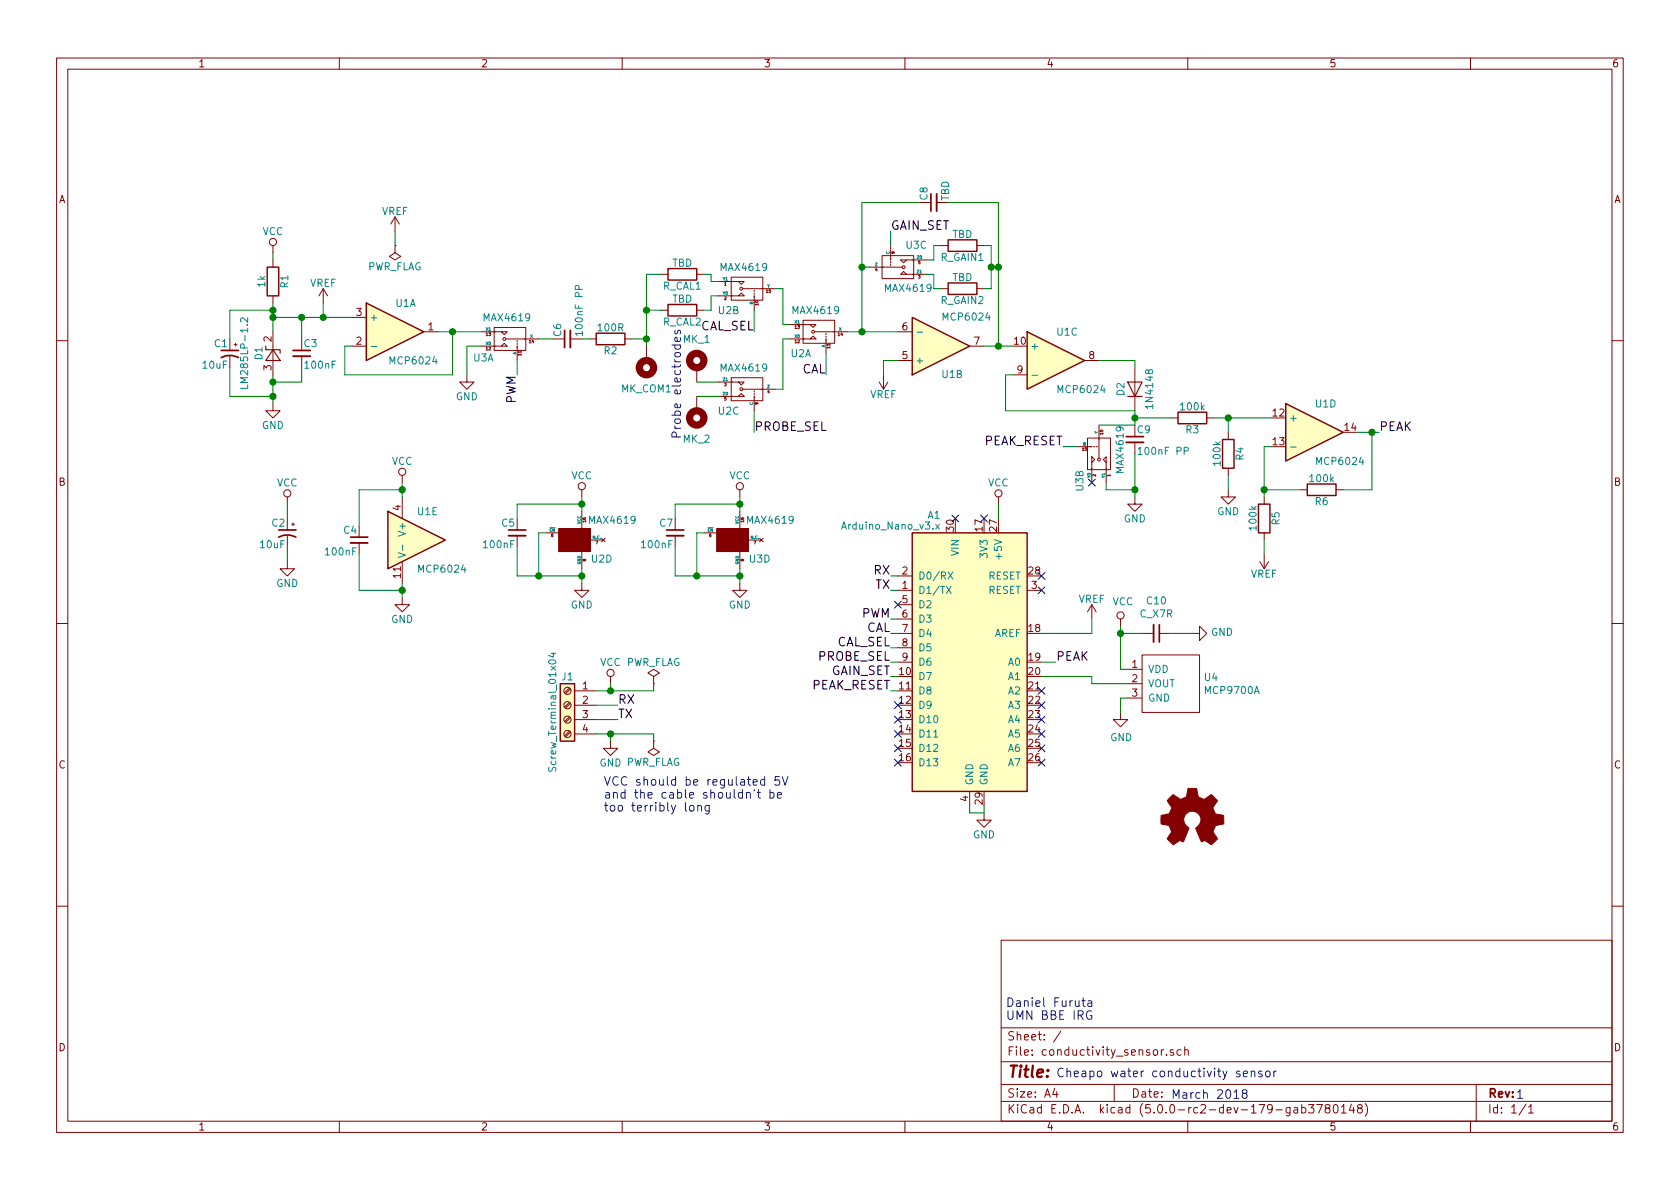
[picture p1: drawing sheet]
EESchema Schematic File Version 4
LIBS:conductivity_sensor-cache
EELAYER 26 0
EELAYER END
$Descr A4 11693 8268
encoding utf-8
Sheet 1 1
Title ""
Date ""
Rev ""
Comp ""
Comment1 ""
Comment2 ""
Comment3 ""
Comment4 ""
$EndDescr
$Comp
L ic:MCP6024 U1
U 1 1
P 2750 2300
F 0 "U1" H 2750 2500 50  0000 L CNN
F 1 "MCP6024" H 2700 2100 50  0000 L CNN
F 2 "actives:DIP-14" H 2700 2400 50  0001 C CNN
F 3 "" H 2800 2500 50  0001 C CNN
	1    2750 2300
	1    0    0    -1  
$EndComp
$Comp
L ic:MCP6024 U1
U 2 1
P 6550 2400
F 0 "U1" H 6550 2600 50  0000 L CNN
F 1 "MCP6024" H 6550 2200 50  0000 L CNN
F 2 "actives:DIP-14" H 6500 2500 50  0001 C CNN
F 3 "" H 6600 2600 50  0001 C CNN
	2    6550 2400
	1    0    0    1   
$EndComp
$Comp
L ic:MCP6024 U1
U 3 1
P 7350 2500
F 0 "U1" H 7350 2700 50  0000 L CNN
F 1 "MCP6024" H 7350 2300 50  0000 L CNN
F 2 "actives:DIP-14" H 7300 2600 50  0001 C CNN
F 3 "" H 7400 2700 50  0001 C CNN
	3    7350 2500
	1    0    0    -1  
$EndComp
$Comp
L ic:MCP6024 U1
U 4 1
P 9150 3000
F 0 "U1" H 9150 3200 50  0000 L CNN
F 1 "MCP6024" H 9150 2800 50  0000 L CNN
F 2 "actives:DIP-14" H 9100 3100 50  0001 C CNN
F 3 "" H 9200 3200 50  0001 C CNN
	4    9150 3000
	1    0    0    -1  
$EndComp
$Comp
L ic:MCP6024 U1
U 5 1
P 2900 3750
F 0 "U1" H 2900 3950 50  0000 L CNN
F 1 "MCP6024" H 2900 3550 50  0000 L CNN
F 2 "actives:DIP-14" H 2850 3850 50  0001 C CNN
F 3 "" H 2950 3950 50  0001 C CNN
	5    2900 3750
	1    0    0    -1  
$EndComp
$Comp
L passives:R_0.25W R_GAIN2
U 1 1
P 6700 2000
F 0 "R_GAIN2" V 6780 2000 50  0000 C CNN
F 1 "TBD" V 6620 2000 50  0000 C CNN
F 2 "passives:R_TH_0.25W_400mil" V 6630 2000 50  0001 C CNN
F 3 "" H 6700 2000 50  0001 C CNN
	1    6700 2000
	0    1    1    0   
$EndComp
$Comp
L passives:1N4148 D2
U 1 1
P 7900 2700
F 0 "D2" H 7900 2800 50  0000 C CNN
F 1 "1N4148" H 7900 2600 50  0000 C CNN
F 2 "passives:DO-35" H 7900 2525 50  0001 C CNN
F 3 "" H 7900 2700 50  0001 C CNN
	1    7900 2700
	0    -1   -1   0   
$EndComp
$Comp
L passives:R_0.25W R3
U 1 1
P 8300 2900
F 0 "R3" V 8380 2900 50  0000 C CNN
F 1 "100k" V 8220 2900 50  0000 C CNN
F 2 "passives:R_TH_0.25W_400mil" V 8230 2900 50  0001 C CNN
F 3 "" H 8300 2900 50  0001 C CNN
	1    8300 2900
	0    1    1    0   
$EndComp
$Comp
L passives:R_0.25W R4
U 1 1
P 8550 3150
F 0 "R4" V 8630 3150 50  0000 C CNN
F 1 "100k" V 8470 3150 50  0000 C CNN
F 2 "passives:R_TH_0.25W_400mil" V 8480 3150 50  0001 C CNN
F 3 "" H 8550 3150 50  0001 C CNN
	1    8550 3150
	1    0    0    -1  
$EndComp
$Comp
L passives:R_0.25W R6
U 1 1
P 9200 3400
F 0 "R6" V 9280 3400 50  0000 C CNN
F 1 "100k" V 9120 3400 50  0000 C CNN
F 2 "passives:R_TH_0.25W_400mil" V 9130 3400 50  0001 C CNN
F 3 "" H 9200 3400 50  0001 C CNN
	1    9200 3400
	0    1    1    0   
$EndComp
$Comp
L passives:R_0.25W R5
U 1 1
P 8800 3600
F 0 "R5" V 8880 3600 50  0000 C CNN
F 1 "100k" V 8720 3600 50  0000 C CNN
F 2 "passives:R_TH_0.25W_400mil" V 8730 3600 50  0001 C CNN
F 3 "" H 8800 3600 50  0001 C CNN
	1    8800 3600
	1    0    0    -1  
$EndComp
$Comp
L power1:GND #PWR01
U 1 1
P 8550 3400
F 0 "#PWR01" H 8550 3150 50  0001 C CNN
F 1 "GND" H 8550 3250 50  0000 C CNN
F 2 "" H 8550 3400 50  0001 C CNN
F 3 "" H 8550 3400 50  0001 C CNN
	1    8550 3400
	1    0    0    -1  
$EndComp
$Comp
L power1:GND #PWR02
U 1 1
P 7900 3450
F 0 "#PWR02" H 7900 3200 50  0001 C CNN
F 1 "GND" H 7900 3300 50  0000 C CNN
F 2 "" H 7900 3450 50  0001 C CNN
F 3 "" H 7900 3450 50  0001 C CNN
	1    7900 3450
	1    0    0    -1  
$EndComp
$Comp
L power1:VREF #PWR03
U 1 1
P 8800 3850
F 0 "#PWR03" H 8800 3700 50  0001 C CNN
F 1 "VREF" H 8800 3990 50  0000 C CNN
F 2 "" H 8800 3850 50  0001 C CNN
F 3 "" H 8800 3850 50  0001 C CNN
	1    8800 3850
	-1   0    0    1   
$EndComp
$Comp
L ic:MAX4619 U3
U 1 1
P 3550 2350
F 0 "U3" H 3660 2220 50  0000 L CNN
F 1 "MAX4619" H 3400 2500 50  0000 L CNN
F 2 "actives:DIP-16" H 3550 2350 60  0001 C CNN
F 3 "" H 3550 2350 60  0001 C CNN
	1    3550 2350
	-1   0    0    -1  
$EndComp
$Comp
L ic:MAX4619 U3
U 2 1
P 7650 3150
F 0 "U3" H 7760 3020 50  0000 L CNN
F 1 "MAX4619" H 7450 3300 50  0000 L CNN
F 2 "actives:DIP-16" H 7650 3150 60  0001 C CNN
F 3 "" H 7650 3150 60  0001 C CNN
	2    7650 3150
	0    1    1    0   
$EndComp
$Comp
L ic:MAX4619 U3
U 3 1
P 6250 1850
F 0 "U3" H 6300 1700 50  0000 L CNN
F 1 "MAX4619" H 6150 2000 50  0000 L CNN
F 2 "actives:DIP-16" H 6250 1850 60  0001 C CNN
F 3 "" H 6250 1850 60  0001 C CNN
	3    6250 1850
	1    0    0    1   
$EndComp
$Comp
L ic:MAX4619 U3
U 4 1
P 5100 3750
F 0 "U3" H 5210 3620 50  0000 L CNN
F 1 "MAX4619" H 5190 3890 50  0000 L CNN
F 2 "actives:DIP-16" H 5100 3750 60  0001 C CNN
F 3 "" H 5100 3750 60  0001 C CNN
	4    5100 3750
	1    0    0    -1  
$EndComp
$Comp
L passives:R_0.25W R_GAIN1
U 1 1
P 6700 1700
F 0 "R_GAIN1" V 6780 1700 50  0000 C CNN
F 1 "TBD" V 6620 1700 50  0000 C CNN
F 2 "passives:R_TH_0.25W_400mil" V 6630 1700 50  0001 C CNN
F 3 "" H 6700 1700 50  0001 C CNN
	1    6700 1700
	0    1    1    0   
$EndComp
NoConn ~ 7600 3350
$Comp
L ic:LM285LP-1.2 D1
U 1 1
P 1900 2450
F 0 "D1" H 1900 2550 50  0000 C CNN
F 1 "LM285LP-1.2" H 1900 2650 50  0000 C CNN
F 2 "actives:TO-92" H 1900 2250 50  0001 C CIN
F 3 "" H 1900 2450 50  0000 C CNN
	1    1900 2450
	0    -1   -1   0   
$EndComp
$Comp
L passives:R_0.25W R1
U 1 1
P 1900 1950
F 0 "R1" V 1980 1950 50  0000 C CNN
F 1 "1k" V 1820 1950 50  0000 C CNN
F 2 "passives:R_TH_0.25W_400mil" V 1830 1950 50  0001 C CNN
F 3 "" H 1900 1950 50  0001 C CNN
	1    1900 1950
	1    0    0    -1  
$EndComp
$Comp
L power1:GND #PWR04
U 1 1
P 1900 2800
F 0 "#PWR04" H 1900 2550 50  0001 C CNN
F 1 "GND" H 1900 2650 50  0000 C CNN
F 2 "" H 1900 2800 50  0001 C CNN
F 3 "" H 1900 2800 50  0001 C CNN
	1    1900 2800
	1    0    0    -1  
$EndComp
$Comp
L power1:VCC #PWR05
U 1 1
P 1900 1750
F 0 "#PWR05" H 1900 1600 50  0001 C CNN
F 1 "VCC" H 1900 1900 50  0000 C CNN
F 2 "" H 1900 1750 50  0001 C CNN
F 3 "" H 1900 1750 50  0001 C CNN
	1    1900 1750
	1    0    0    -1  
$EndComp
$Comp
L power1:GND #PWR06
U 1 1
P 3250 2600
F 0 "#PWR06" H 3250 2350 50  0001 C CNN
F 1 "GND" H 3250 2450 50  0000 C CNN
F 2 "" H 3250 2600 50  0001 C CNN
F 3 "" H 3250 2600 50  0001 C CNN
	1    3250 2600
	1    0    0    -1  
$EndComp
$Comp
L power1:VREF #PWR07
U 1 1
P 2250 2100
F 0 "#PWR07" H 2250 1950 50  0001 C CNN
F 1 "VREF" H 2250 2240 50  0000 C CNN
F 2 "" H 2250 2100 50  0001 C CNN
F 3 "" H 2250 2100 50  0001 C CNN
	1    2250 2100
	1    0    0    -1  
$EndComp
$Comp
L passives:R_0.25W R2
U 1 1
P 4250 2350
F 0 "R2" V 4330 2350 50  0000 C CNN
F 1 "100R" V 4170 2350 50  0000 C CNN
F 2 "passives:R_TH_0.25W_400mil" V 4180 2350 50  0001 C CNN
F 3 "" H 4250 2350 50  0001 C CNN
	1    4250 2350
	0    1    1    0   
$EndComp
$Comp
L ic:MAX4619 U2
U 1 1
P 5700 2300
F 0 "U2" H 5750 2150 50  0000 L CNN
F 1 "MAX4619" H 5550 2450 50  0000 L CNN
F 2 "actives:DIP-16" H 5700 2300 60  0001 C CNN
F 3 "" H 5700 2300 60  0001 C CNN
	1    5700 2300
	-1   0    0    -1  
$EndComp
$Comp
L ic:MAX4619 U2
U 2 1
P 5200 2000
F 0 "U2" H 5250 1850 50  0000 L CNN
F 1 "MAX4619" H 5050 2150 50  0000 L CNN
F 2 "actives:DIP-16" H 5200 2000 60  0001 C CNN
F 3 "" H 5200 2000 60  0001 C CNN
	2    5200 2000
	-1   0    0    -1  
$EndComp
$Comp
L ic:MAX4619 U2
U 3 1
P 5200 2700
F 0 "U2" H 5250 2550 50  0000 L CNN
F 1 "MAX4619" H 5050 2850 50  0000 L CNN
F 2 "actives:DIP-16" H 5200 2700 60  0001 C CNN
F 3 "" H 5200 2700 60  0001 C CNN
	3    5200 2700
	-1   0    0    -1  
$EndComp
$Comp
L passives:C_C0G C8
U 1 1
P 6500 1400
F 0 "C8" H 6510 1470 50  0000 L CNN
F 1 "TBD" H 6510 1320 50  0000 L CNN
F 2 "passives:C_TH_CERAMIC_RADIAL_100mil" H 6500 1400 50  0001 C CNN
F 3 "" H 6500 1400 50  0001 C CNN
	1    6500 1400
	0    -1   -1   0   
$EndComp
Text Label 6200 1600 0    60   ~ 0
GAIN_SET
$Comp
L passives:R_0.25W R_CAL1
U 1 1
P 4750 1900
F 0 "R_CAL1" V 4830 1900 50  0000 C CNN
F 1 "TBD" V 4670 1900 50  0000 C CNN
F 2 "passives:R_TH_0.25W_400mil" V 4680 1900 50  0001 C CNN
F 3 "" H 4750 1900 50  0001 C CNN
	1    4750 1900
	0    1    1    0   
$EndComp
$Comp
L passives:R_0.25W R_CAL2
U 1 1
P 4750 2150
F 0 "R_CAL2" V 4830 2150 50  0000 C CNN
F 1 "TBD" V 4670 2150 50  0000 C CNN
F 2 "passives:R_TH_0.25W_400mil" V 4680 2150 50  0001 C CNN
F 3 "" H 4750 2150 50  0001 C CNN
	1    4750 2150
	0    1    1    0   
$EndComp
Text Label 7400 3100 2    60   ~ 0
PEAK_RESET
$Comp
L power1:VREF #PWR08
U 1 1
P 6150 2600
F 0 "#PWR08" H 6150 2450 50  0001 C CNN
F 1 "VREF" H 6150 2740 50  0000 C CNN
F 2 "" H 6150 2600 50  0001 C CNN
F 3 "" H 6150 2600 50  0001 C CNN
	1    6150 2600
	-1   0    0    1   
$EndComp
$Comp
L passives:C_polarized C1
U 1 1
P 1600 2450
F 0 "C1" H 1610 2520 50  0000 L CNN
F 1 "10uF" H 1610 2370 50  0000 L CNN
F 2 "passives:CP_TH_RADIAL_D5.0mm_P2.00mm" H 1600 2450 50  0001 C CNN
F 3 "" H 1600 2450 50  0001 C CNN
	1    1600 2450
	-1   0    0    -1  
$EndComp
$Comp
L passives:C_FILM C9
U 1 1
P 7900 3050
F 0 "C9" H 7910 3120 50  0000 L CNN
F 1 "100nF PP" H 7910 2970 50  0000 L CNN
F 2 "passives:C_FILM_L10.3mm_W5.0mm_P7.50mm" H 7900 3050 50  0001 C CNN
F 3 "" H 7900 3050 50  0001 C CNN
	1    7900 3050
	1    0    0    -1  
$EndComp
$Comp
L passives:C_FILM C6
U 1 1
P 3950 2350
F 0 "C6" H 3960 2420 50  0000 L CNN
F 1 "100nF PP" H 3960 2270 50  0000 L CNN
F 2 "passives:C_FILM_L10.3mm_W5.0mm_P7.50mm" H 3950 2350 50  0001 C CNN
F 3 "" H 3950 2350 50  0001 C CNN
	1    3950 2350
	0    -1   -1   0   
$EndComp
$Comp
L passives:C_X7R C3
U 1 1
P 2100 2450
F 0 "C3" H 2110 2520 50  0000 L CNN
F 1 "100nF" H 2110 2370 50  0000 L CNN
F 2 "passives:C_TH_CERAMIC_RADIAL_100mil" H 2100 2450 50  0001 C CNN
F 3 "" H 2100 2450 50  0001 C CNN
	1    2100 2450
	1    0    0    -1  
$EndComp
$Comp
L connectors:Mounting_Hole_PAD MK_COM1
U 1 1
P 4500 2500
F 0 "MK_COM1" H 4500 2700 50  0000 C CNN
F 1 "Mounting_Hole_PAD" H 4500 2675 50  0001 C CNN
F 2 "connectors:4-40 screw terminal keystone 7774" H 4500 2500 50  0001 C CNN
F 3 "" H 4500 2500 50  0001 C CNN
	1    4500 2500
	-1   0    0    1   
$EndComp
$Comp
L connectors:Mounting_Hole_PAD MK_1
U 1 1
P 4850 2550
F 0 "MK_1" H 4850 2750 50  0000 C CNN
F 1 "Mounting_Hole_PAD" H 4850 2725 50  0001 C CNN
F 2 "connectors:4-40 screw terminal keystone 7774" H 4850 2550 50  0001 C CNN
F 3 "" H 4850 2550 50  0001 C CNN
	1    4850 2550
	1    0    0    -1  
$EndComp
$Comp
L connectors:Mounting_Hole_PAD MK_2
U 1 1
P 4850 2850
F 0 "MK_2" H 4850 3050 50  0000 C CNN
F 1 "Mounting_Hole_PAD" H 4850 3025 50  0001 C CNN
F 2 "connectors:4-40 screw terminal keystone 7774" H 4850 2850 50  0001 C CNN
F 3 "" H 4850 2850 50  0001 C CNN
	1    4850 2850
	-1   0    0    1   
$EndComp
Wire Wire Line
	6550 1700 6500 1700
Wire Wire Line
	6500 1700 6500 1800
Wire Wire Line
	6500 1800 6450 1800
Wire Wire Line
	6550 2000 6500 2000
Wire Wire Line
	6500 2000 6500 1900
Wire Wire Line
	6500 1900 6450 1900
Wire Wire Line
	6850 1700 6900 1700
Wire Wire Line
	6900 1700 6900 1850
Wire Wire Line
	6900 2000 6850 2000
Wire Wire Line
	6900 1850 6950 1850
Wire Wire Line
	6950 1400 6950 1850
Wire Wire Line
	6850 2400 6950 2400
Connection ~ 6900 1850
Connection ~ 6950 2400
Wire Wire Line
	7650 2500 7900 2500
Wire Wire Line
	7900 2500 7900 2550
Wire Wire Line
	7900 2850 7900 2900
Wire Wire Line
	7000 2600 7050 2600
Wire Wire Line
	7000 2600 7000 2850
Wire Wire Line
	7000 2850 7900 2850
Wire Wire Line
	8150 2900 7900 2900
Connection ~ 7900 2900
Wire Wire Line
	8450 2900 8550 2900
Wire Wire Line
	8550 3000 8550 2900
Connection ~ 8550 2900
Wire Wire Line
	8550 3300 8550 3400
Wire Wire Line
	8800 3450 8800 3400
Wire Wire Line
	8800 3100 8850 3100
Wire Wire Line
	8800 3750 8800 3850
Wire Wire Line
	9050 3400 8800 3400
Connection ~ 8800 3400
Wire Wire Line
	9350 3400 9550 3400
Wire Wire Line
	9550 3400 9550 3000
Wire Wire Line
	9450 3000 9550 3000
Wire Wire Line
	7900 3150 7900 3400
Wire Wire Line
	7900 2950 7650 2950
Wire Wire Line
	7700 3350 7700 3400
Wire Wire Line
	7700 3400 7900 3400
Connection ~ 7900 3400
Wire Wire Line
	2450 2400 2400 2400
Wire Wire Line
	2400 2400 2400 2600
Wire Wire Line
	2450 2200 2250 2200
Wire Wire Line
	1900 2100 1900 2150
Connection ~ 1900 2200
Wire Wire Line
	2100 2350 2100 2200
Connection ~ 2100 2200
Wire Wire Line
	1900 2600 1900 2650
Wire Wire Line
	2100 2550 2100 2650
Wire Wire Line
	2100 2650 1900 2650
Connection ~ 1900 2650
Wire Wire Line
	1900 1750 1900 1800
Wire Wire Line
	3350 2400 3250 2400
Wire Wire Line
	3250 2400 3250 2600
Wire Wire Line
	3850 2350 3750 2350
Wire Wire Line
	5900 2300 6000 2300
Wire Wire Line
	6000 1400 6000 1850
Wire Wire Line
	6000 1850 6050 1850
Wire Wire Line
	6200 1600 6200 1700
Wire Wire Line
	6600 1400 6950 1400
Connection ~ 6950 1850
Wire Wire Line
	6400 1400 6000 1400
Connection ~ 6000 1850
Wire Wire Line
	4100 2350 4050 2350
Wire Wire Line
	7400 3100 7500 3100
Wire Wire Line
	6250 2500 6150 2500
Wire Wire Line
	6150 2500 6150 2600
Wire Wire Line
	2250 2100 2250 2200
Connection ~ 2250 2200
Wire Wire Line
	1600 2350 1600 2150
Wire Wire Line
	1600 2150 1900 2150
Connection ~ 1900 2150
Wire Wire Line
	1600 2550 1600 2750
Wire Wire Line
	1600 2750 1900 2750
Connection ~ 1900 2750
Wire Wire Line
	4500 1900 4500 2150
Wire Wire Line
	4500 2350 4400 2350
Wire Wire Line
	4500 1900 4600 1900
Connection ~ 4500 2350
Wire Wire Line
	4600 2150 4500 2150
Connection ~ 4500 2150
Wire Wire Line
	4900 2150 4950 2150
Wire Wire Line
	4950 2150 4950 2050
Wire Wire Line
	4950 2050 5000 2050
Wire Wire Line
	4900 1900 4950 1900
Wire Wire Line
	4950 1900 4950 1950
Wire Wire Line
	4950 1950 5000 1950
Wire Wire Line
	4850 2650 5000 2650
Wire Wire Line
	4850 2750 5000 2750
Text Notes 4750 3050 1    60   ~ 0
Probe electrodes
Wire Wire Line
	5500 2350 5450 2350
Wire Wire Line
	5450 2350 5450 2700
Wire Wire Line
	5450 2700 5400 2700
Wire Wire Line
	5500 2250 5450 2250
Wire Wire Line
	5450 2250 5450 2000
Wire Wire Line
	5450 2000 5400 2000
Wire Wire Line
	3050 2300 3150 2300
Wire Wire Line
	2400 2600 3150 2600
Wire Wire Line
	3150 2600 3150 2300
Connection ~ 3150 2300
Connection ~ 6000 2300
Text Label 5750 2600 2    60   ~ 0
CAL
Text Label 5250 2300 2    60   ~ 0
CAL_SEL
Wire Wire Line
	5250 2300 5250 2150
Wire Wire Line
	5750 2450 5750 2600
Text Label 5250 3000 0    60   ~ 0
PROBE_SEL
Wire Wire Line
	5250 3000 5250 2850
$Comp
L ic:MAX4619 U2
U 4 1
P 4000 3750
F 0 "U2" H 4110 3620 50  0000 L CNN
F 1 "MAX4619" H 4090 3890 50  0000 L CNN
F 2 "actives:DIP-16" H 4000 3750 60  0001 C CNN
F 3 "" H 4000 3750 60  0001 C CNN
	4    4000 3750
	1    0    0    -1  
$EndComp
$Comp
L modules:Arduino_Nano_v3.x A1
U 1 1
P 6750 4600
F 0 "A1" H 6550 5625 50  0000 R CNN
F 1 "Arduino_Nano_v3.x" H 6550 5550 50  0000 R CNN
F 2 "modules:Arduino_Nano" H 6900 3650 50  0001 L CNN
F 3 "" H 6750 3600 50  0001 C CNN
	1    6750 4600
	1    0    0    -1  
$EndComp
Text Label 9600 3000 0    60   ~ 0
PEAK
Connection ~ 9550 3000
$Comp
L power1:VREF #PWR09
U 1 1
P 7600 4300
F 0 "#PWR09" H 7600 4150 50  0001 C CNN
F 1 "VREF" H 7600 4440 50  0000 C CNN
F 2 "" H 7600 4300 50  0001 C CNN
F 3 "" H 7600 4300 50  0001 C CNN
	1    7600 4300
	1    0    0    -1  
$EndComp
Wire Wire Line
	7600 4300 7600 4400
Wire Wire Line
	7600 4400 7250 4400
Text Label 7350 4600 0    60   ~ 0
PEAK
Wire Wire Line
	7350 4600 7250 4600
NoConn ~ 7250 4800
NoConn ~ 7250 4900
NoConn ~ 7250 5000
NoConn ~ 7250 5100
NoConn ~ 7250 5200
NoConn ~ 7250 5300
Text Label 3600 2600 3    60   ~ 0
PWM
Wire Wire Line
	3600 2600 3600 2500
Text Label 6200 4300 2    60   ~ 0
PWM
Wire Wire Line
	6200 4300 6250 4300
Text Label 6200 4400 2    60   ~ 0
CAL
Text Label 6200 4500 2    60   ~ 0
CAL_SEL
Text Label 6200 4600 2    60   ~ 0
PROBE_SEL
Text Label 6200 4700 2    60   ~ 0
GAIN_SET
Text Label 6200 4800 2    60   ~ 0
PEAK_RESET
Wire Wire Line
	6200 4800 6250 4800
Wire Wire Line
	6200 4700 6250 4700
Wire Wire Line
	6200 4600 6250 4600
Wire Wire Line
	6200 4500 6250 4500
Wire Wire Line
	6200 4400 6250 4400
NoConn ~ 6250 4200
NoConn ~ 6250 4900
NoConn ~ 6250 5000
NoConn ~ 6250 5100
NoConn ~ 6250 5200
NoConn ~ 6250 5300
$Comp
L power1:GND #PWR010
U 1 1
P 6850 5650
F 0 "#PWR010" H 6850 5400 50  0001 C CNN
F 1 "GND" H 6850 5500 50  0000 C CNN
F 2 "" H 6850 5650 50  0001 C CNN
F 3 "" H 6850 5650 50  0001 C CNN
	1    6850 5650
	1    0    0    -1  
$EndComp
Wire Wire Line
	6850 5650 6850 5600
Wire Wire Line
	6750 5600 6750 5650
Wire Wire Line
	6750 5650 6850 5650
NoConn ~ 6850 3600
NoConn ~ 6650 3600
Text Label 6200 4000 2    60   ~ 0
RX
Wire Wire Line
	6200 4000 6250 4000
Text Label 6200 4100 2    60   ~ 0
TX
Wire Wire Line
	6200 4100 6250 4100
NoConn ~ 7250 4100
NoConn ~ 7250 4000
$Comp
L power1:VCC #PWR011
U 1 1
P 6950 3500
F 0 "#PWR011" H 6950 3350 50  0001 C CNN
F 1 "VCC" H 6950 3650 50  0000 C CNN
F 2 "" H 6950 3500 50  0001 C CNN
F 3 "" H 6950 3500 50  0001 C CNN
	1    6950 3500
	1    0    0    -1  
$EndComp
Wire Wire Line
	6950 3500 6950 3600
$Comp
L power1:VCC #PWR012
U 1 1
P 2800 3350
F 0 "#PWR012" H 2800 3200 50  0001 C CNN
F 1 "VCC" H 2800 3500 50  0000 C CNN
F 2 "" H 2800 3350 50  0001 C CNN
F 3 "" H 2800 3350 50  0001 C CNN
	1    2800 3350
	1    0    0    -1  
$EndComp
$Comp
L power1:VCC #PWR013
U 1 1
P 4050 3450
F 0 "#PWR013" H 4050 3300 50  0001 C CNN
F 1 "VCC" H 4050 3600 50  0000 C CNN
F 2 "" H 4050 3450 50  0001 C CNN
F 3 "" H 4050 3450 50  0001 C CNN
	1    4050 3450
	1    0    0    -1  
$EndComp
$Comp
L power1:VCC #PWR014
U 1 1
P 5150 3450
F 0 "#PWR014" H 5150 3300 50  0001 C CNN
F 1 "VCC" H 5150 3600 50  0000 C CNN
F 2 "" H 5150 3450 50  0001 C CNN
F 3 "" H 5150 3450 50  0001 C CNN
	1    5150 3450
	1    0    0    -1  
$EndComp
Wire Wire Line
	3800 3700 3750 3700
Wire Wire Line
	3750 3700 3750 4000
Wire Wire Line
	3600 4000 3750 4000
Wire Wire Line
	4050 3950 4050 4000
$Comp
L power1:GND #PWR015
U 1 1
P 4050 4050
F 0 "#PWR015" H 4050 3800 50  0001 C CNN
F 1 "GND" H 4050 3900 50  0000 C CNN
F 2 "" H 4050 4050 50  0001 C CNN
F 3 "" H 4050 4050 50  0001 C CNN
	1    4050 4050
	1    0    0    -1  
$EndComp
Connection ~ 4050 4000
Wire Wire Line
	4050 3550 4050 3500
$Comp
L power1:GND #PWR016
U 1 1
P 5150 4050
F 0 "#PWR016" H 5150 3800 50  0001 C CNN
F 1 "GND" H 5150 3900 50  0000 C CNN
F 2 "" H 5150 4050 50  0001 C CNN
F 3 "" H 5150 4050 50  0001 C CNN
	1    5150 4050
	1    0    0    -1  
$EndComp
Wire Wire Line
	5150 4050 5150 4000
Wire Wire Line
	4900 3700 4850 3700
Wire Wire Line
	4850 3700 4850 4000
Wire Wire Line
	4700 4000 4850 4000
Connection ~ 5150 4000
Wire Wire Line
	5150 3450 5150 3500
$Comp
L passives:C_X7R C5
U 1 1
P 3600 3700
F 0 "C5" H 3610 3770 50  0000 L CNN
F 1 "100nF" H 3610 3620 50  0000 L CNN
F 2 "passives:C_TH_CERAMIC_RADIAL_100mil" H 3600 3700 50  0001 C CNN
F 3 "" H 3600 3700 50  0001 C CNN
	1    3600 3700
	-1   0    0    -1  
$EndComp
Wire Wire Line
	3600 3600 3600 3500
Wire Wire Line
	3600 3500 4050 3500
Connection ~ 4050 3500
Wire Wire Line
	3600 3800 3600 4000
Connection ~ 3750 4000
$Comp
L passives:C_X7R C7
U 1 1
P 4700 3700
F 0 "C7" H 4710 3770 50  0000 L CNN
F 1 "100nF" H 4710 3620 50  0000 L CNN
F 2 "passives:C_TH_CERAMIC_RADIAL_100mil" H 4700 3700 50  0001 C CNN
F 3 "" H 4700 3700 50  0001 C CNN
	1    4700 3700
	-1   0    0    -1  
$EndComp
Wire Wire Line
	4700 3600 4700 3500
Wire Wire Line
	4700 3500 5150 3500
Connection ~ 5150 3500
Wire Wire Line
	4700 3800 4700 4000
Connection ~ 4850 4000
$Comp
L passives:C_X7R C4
U 1 1
P 2500 3750
F 0 "C4" H 2510 3820 50  0000 L CNN
F 1 "100nF" H 2510 3670 50  0000 L CNN
F 2 "passives:C_TH_CERAMIC_RADIAL_100mil" H 2500 3750 50  0001 C CNN
F 3 "" H 2500 3750 50  0001 C CNN
	1    2500 3750
	-1   0    0    -1  
$EndComp
Wire Wire Line
	2500 3650 2500 3400
Wire Wire Line
	2500 3400 2800 3400
Wire Wire Line
	2800 3350 2800 3400
Connection ~ 2800 3400
Wire Wire Line
	2500 3850 2500 4100
Wire Wire Line
	2500 4100 2800 4100
Wire Wire Line
	2800 4050 2800 4100
$Comp
L power1:GND #PWR017
U 1 1
P 2800 4150
F 0 "#PWR017" H 2800 3900 50  0001 C CNN
F 1 "GND" H 2800 4000 50  0000 C CNN
F 2 "" H 2800 4150 50  0001 C CNN
F 3 "" H 2800 4150 50  0001 C CNN
	1    2800 4150
	1    0    0    -1  
$EndComp
Connection ~ 2800 4100
$Comp
L power1:VCC #PWR018
U 1 1
P 2000 3500
F 0 "#PWR018" H 2000 3350 50  0001 C CNN
F 1 "VCC" H 2000 3650 50  0000 C CNN
F 2 "" H 2000 3500 50  0001 C CNN
F 3 "" H 2000 3500 50  0001 C CNN
	1    2000 3500
	1    0    0    -1  
$EndComp
$Comp
L passives:C_polarized C2
U 1 1
P 2000 3700
F 0 "C2" H 2010 3770 50  0000 L CNN
F 1 "10uF" H 2010 3620 50  0000 L CNN
F 2 "passives:CP_TH_RADIAL_D5.0mm_P2.00mm" H 2000 3700 50  0001 C CNN
F 3 "" H 2000 3700 50  0001 C CNN
	1    2000 3700
	-1   0    0    -1  
$EndComp
$Comp
L power1:GND #PWR019
U 1 1
P 2000 3900
F 0 "#PWR019" H 2000 3650 50  0001 C CNN
F 1 "GND" H 2000 3750 50  0000 C CNN
F 2 "" H 2000 3900 50  0001 C CNN
F 3 "" H 2000 3900 50  0001 C CNN
	1    2000 3900
	1    0    0    -1  
$EndComp
Wire Wire Line
	2000 3500 2000 3600
Wire Wire Line
	2000 3800 2000 3900
$Comp
L connectors:Screw_Terminal_01x04 J1
U 1 1
P 3950 4900
F 0 "J1" H 3950 5100 50  0000 C CNN
F 1 "Screw_Terminal_01x04" V 4050 4850 50  0000 C CNN
F 2 "connectors:TerminalBlock_04x3.5mm_Straight" H 3950 4900 50  0001 C CNN
F 3 "" H 3950 4900 50  0001 C CNN
	1    3950 4900
	-1   0    0    -1  
$EndComp
$Comp
L power1:VCC #PWR020
U 1 1
P 4250 4750
F 0 "#PWR020" H 4250 4600 50  0001 C CNN
F 1 "VCC" H 4250 4900 50  0000 C CNN
F 2 "" H 4250 4750 50  0001 C CNN
F 3 "" H 4250 4750 50  0001 C CNN
	1    4250 4750
	1    0    0    -1  
$EndComp
Wire Wire Line
	4250 4750 4250 4800
Wire Wire Line
	4150 4800 4250 4800
$Comp
L power1:PWR_FLAG #FLG021
U 1 1
P 4550 4750
F 0 "#FLG021" H 4550 4825 50  0001 C CNN
F 1 "PWR_FLAG" H 4550 4900 50  0000 C CNN
F 2 "" H 4550 4750 50  0001 C CNN
F 3 "" H 4550 4750 50  0001 C CNN
	1    4550 4750
	1    0    0    -1  
$EndComp
Wire Wire Line
	4550 4800 4550 4750
Connection ~ 4250 4800
$Comp
L power1:GND #PWR022
U 1 1
P 4250 5150
F 0 "#PWR022" H 4250 4900 50  0001 C CNN
F 1 "GND" H 4250 5000 50  0000 C CNN
F 2 "" H 4250 5150 50  0001 C CNN
F 3 "" H 4250 5150 50  0001 C CNN
	1    4250 5150
	1    0    0    -1  
$EndComp
Wire Wire Line
	4250 5150 4250 5100
Wire Wire Line
	4150 5100 4250 5100
$Comp
L power1:PWR_FLAG #FLG023
U 1 1
P 4550 5150
F 0 "#FLG023" H 4550 5225 50  0001 C CNN
F 1 "PWR_FLAG" H 4550 5300 50  0000 C CNN
F 2 "" H 4550 5150 50  0001 C CNN
F 3 "" H 4550 5150 50  0001 C CNN
	1    4550 5150
	-1   0    0    1   
$EndComp
Wire Wire Line
	4550 5100 4550 5150
Connection ~ 4250 5100
Text Label 4300 4900 0    60   ~ 0
RX
Text Label 4300 5000 0    60   ~ 0
TX
Wire Wire Line
	4300 5000 4150 5000
Wire Wire Line
	4300 4900 4150 4900
Text Notes 4200 5650 0    60   ~ 0
VCC should be regulated 5V\nand the cable shouldn't be\ntoo terribly long
Text Notes 7350 7500 0    60   ~ 0
Cheapo water conductivity sensor
Text Notes 8150 7650 0    60   ~ 0
March 2018
Text Notes 10550 7650 0    60   ~ 0
1
Text Notes 7000 7100 0    60   ~ 0
Daniel Furuta\nUMN BBE IRG
$Comp
L misc:Logo_Open_Hardware_Small #LOGO1
U 1 1
P 8300 5700
F 0 "#LOGO1" H 8300 5975 50  0001 C CNN
F 1 "Logo_Open_Hardware_Small" H 8300 5475 50  0001 C CNN
F 2 "" H 8300 5700 50  0001 C CNN
F 3 "" H 8300 5700 50  0001 C CNN
	1    8300 5700
	1    0    0    -1  
$EndComp
$Comp
L power1:VREF #PWR024
U 1 1
P 2750 1600
F 0 "#PWR024" H 2750 1450 50  0001 C CNN
F 1 "VREF" H 2750 1740 50  0000 C CNN
F 2 "" H 2750 1600 50  0001 C CNN
F 3 "" H 2750 1600 50  0001 C CNN
	1    2750 1600
	1    0    0    -1  
$EndComp
$Comp
L power1:PWR_FLAG #FLG025
U 1 1
P 2750 1700
F 0 "#FLG025" H 2750 1775 50  0001 C CNN
F 1 "PWR_FLAG" H 2750 1850 50  0000 C CNN
F 2 "" H 2750 1700 50  0001 C CNN
F 3 "" H 2750 1700 50  0001 C CNN
	1    2750 1700
	-1   0    0    1   
$EndComp
Wire Wire Line
	2750 1700 2750 1600
Wire Wire Line
	6900 1850 6900 2000
Wire Wire Line
	6950 2400 7050 2400
Wire Wire Line
	7900 2900 7900 2950
Wire Wire Line
	8550 2900 8850 2900
Wire Wire Line
	8800 3400 8800 3100
Wire Wire Line
	7900 3400 7900 3450
Wire Wire Line
	1900 2200 1900 2300
Wire Wire Line
	2100 2200 1900 2200
Wire Wire Line
	1900 2650 1900 2750
Wire Wire Line
	6950 1850 6950 2400
Wire Wire Line
	6000 1850 6000 2300
Wire Wire Line
	2250 2200 2100 2200
Wire Wire Line
	1900 2150 1900 2200
Wire Wire Line
	1900 2750 1900 2800
Wire Wire Line
	4500 2350 4500 2400
Wire Wire Line
	4500 2150 4500 2350
Wire Wire Line
	3150 2300 3350 2300
Wire Wire Line
	6000 2300 6250 2300
Wire Wire Line
	9550 3000 9600 3000
Wire Wire Line
	4050 4000 4050 4050
Wire Wire Line
	5150 4000 5150 3950
Wire Wire Line
	4050 3500 4050 3450
Wire Wire Line
	3750 4000 4050 4000
Wire Wire Line
	5150 3500 5150 3550
Wire Wire Line
	4850 4000 5150 4000
Wire Wire Line
	2800 3400 2800 3450
Wire Wire Line
	2800 4100 2800 4150
Wire Wire Line
	4250 4800 4550 4800
Wire Wire Line
	4250 5100 4550 5100
$Comp
L sensors:MCP9700A U4
U 1 1
P 8150 4750
F 0 "U4" H 8377 4796 50  0000 L CNN
F 1 "MCP9700A" H 8377 4705 50  0000 L CNN
F 2 "actives:TO-92" H 8000 5000 50  0001 C CNN
F 3 "http://datasheets.maximintegrated.com/en/ds/MAX31820.pdf" H 8000 5000 50  0001 C CNN
	1    8150 4750
	1    0    0    -1  
$EndComp
Wire Wire Line
	7850 4750 7600 4750
Wire Wire Line
	7600 4750 7600 4700
Wire Wire Line
	7600 4700 7250 4700
$Comp
L power:GND #PWR0101
U 1 1
P 7800 4950
F 0 "#PWR0101" H 7800 4700 50  0001 C CNN
F 1 "GND" H 7805 4777 50  0000 C CNN
F 2 "" H 7800 4950 50  0001 C CNN
F 3 "" H 7800 4950 50  0001 C CNN
	1    7800 4950
	1    0    0    -1  
$EndComp
Wire Wire Line
	7850 4850 7800 4850
Wire Wire Line
	7800 4850 7800 4950
$Comp
L power:VCC #PWR0102
U 1 1
P 7800 4350
F 0 "#PWR0102" H 7800 4200 50  0001 C CNN
F 1 "VCC" H 7817 4523 50  0000 C CNN
F 2 "" H 7800 4350 50  0001 C CNN
F 3 "" H 7800 4350 50  0001 C CNN
	1    7800 4350
	1    0    0    -1  
$EndComp
$Comp
L passives:C_X7R C10
U 1 1
P 8050 4400
F 0 "C10" V 7821 4400 50  0000 C CNN
F 1 "C_X7R" V 7912 4400 50  0000 C CNN
F 2 "passives:C_TH_CERAMIC_RADIAL_100mil" H 8050 4400 50  0001 C CNN
F 3 "" H 8050 4400 50  0001 C CNN
	1    8050 4400
	0    1    1    0   
$EndComp
Wire Wire Line
	7950 4400 7800 4400
Wire Wire Line
	7800 4400 7800 4350
$Comp
L power:GND #PWR0103
U 1 1
P 8300 4400
F 0 "#PWR0103" H 8300 4150 50  0001 C CNN
F 1 "GND" V 8305 4272 50  0000 R CNN
F 2 "" H 8300 4400 50  0001 C CNN
F 3 "" H 8300 4400 50  0001 C CNN
	1    8300 4400
	0    -1   -1   0   
$EndComp
Wire Wire Line
	8300 4400 8150 4400
Wire Wire Line
	7800 4400 7800 4650
Wire Wire Line
	7800 4650 7850 4650
Connection ~ 7800 4400
$EndSCHEMATC
